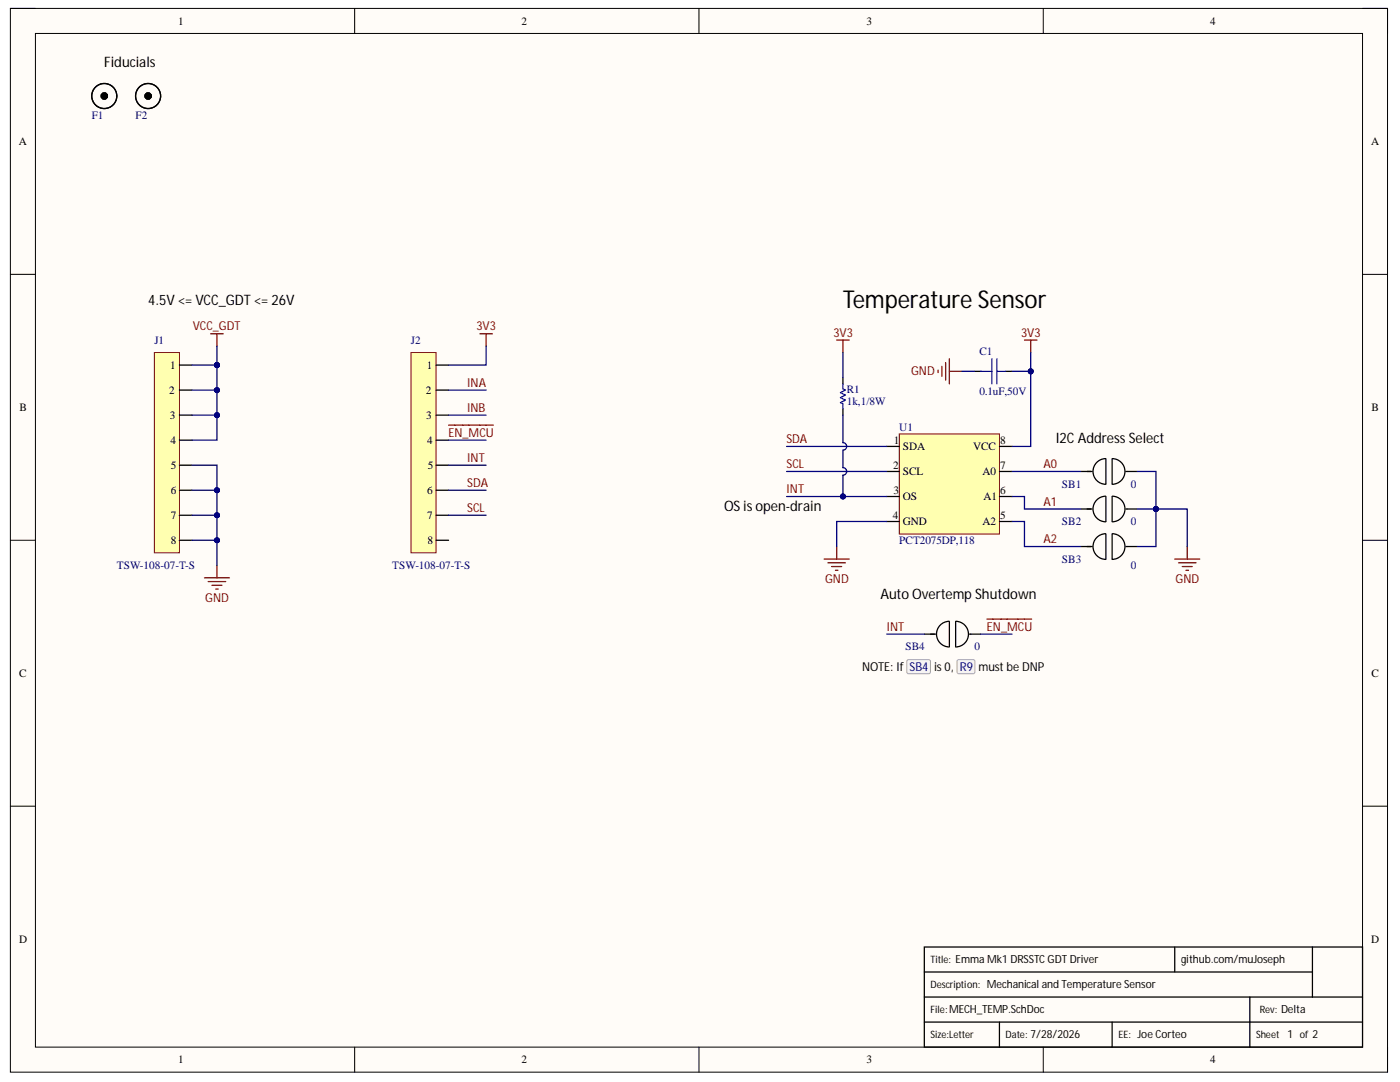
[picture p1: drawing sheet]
<svg xmlns="http://www.w3.org/2000/svg" width="279mm" height="216mm" viewBox="0 0 279 216" stroke-linecap="round" stroke-linejoin="round" font-family="sans-serif">
<path d="M2.1 1.7h274.8v212.2h-274.8z" fill-rule="evenodd" fill="#fffcf8"/>
<path d="M2.1 1.7h274.8v212.2h-274.8z" fill="none" stroke="#000" stroke-width=".2"/>
<path d="M7.1 6.7h264.8v202.2h-264.8z" fill-rule="evenodd" fill="#fffcf8"/>
<g fill="none" stroke="#000" stroke-width=".2">
<path d="M2.1 1.7h5M7.1 6.7h264.8v202.2h-264.8zM70.8 1.7v5M139.5 1.7v5M208.2 1.7v5M271.9 1.7h5v5M2.1 54.7h5M271.9 54.7h5M2.1 107.8h5M271.9 107.8h5M2.1 160.9h5M271.9 160.9h5"/>
<path d="M70.8 208.9v5M139.5 208.9v5M208.2 208.9v5M276.9 208.9v5"/>
</g>
<path d="M194.5 74.1h1.2M200.7 74.1h1.3M184.5 189h87.4v19.9h-87.4zM184.5 198.9h87.4M184.5 194h77.4M234.4 189v5M249.4 198.9v10M261.9 189v9.9M184.5 203.9h87.4M199.5 203.9v5M221.9 203.9v5" fill="none" stroke="#000" stroke-width=".25"/>
<path d="M187.2 73.8v.5M188 73.1v2M188.7 72.3v3.5M189.5 71.6v5M189.5 74.1h2.5M204.5 67.9h2.5M205.7 67.9v2.5" fill="none" stroke="#800000" stroke-width=".25"/>
<path d="M195.7 74.1h2.3M198 71.6v5M199 71.6v5M199 74.1h1.7" fill="none" stroke="#00f" stroke-width=".25"/>
<path d="M179.5 86.6h20v20h-20z" fill-rule="evenodd" fill="#ffffb0"/>
<path d="M179.5 86.6h20v20h-20z" fill="none" stroke="#800000" stroke-width=".2"/>
<g fill="none" stroke="#000" stroke-width=".25">
<path d="M177 89.1h2.5M177 94.1h2.5M177 99.1h2.5M199.5 89.1h2.5M199.5 94.1h2.5M199.5 99.1h2.5M215.7 94.1h2.3M220.6 91.5a2.56 2.56 0 0 0-2.5 2.6 2.56 2.56 0 0 0 2.6 2.5M220.6 99a2.56 2.56 0 0 0-2.5 2.6 2.56 2.56 0 0 0 2.6 2.5M220.7 91.6v5M220.7 99.1v5M221.9 91.6v5"/>
<path d="M221.9 99.1v5M222 91.5a2.56 2.56 0 0 1 2.5 2.6 2.56 2.56 0 0 1-2.5 2.5M222 99a2.56 2.56 0 0 1 2.5 2.6 2.56 2.56 0 0 1-2.5 2.5M224.7 94.1h2.2M177 104.1h2.5M199.5 104.1h2.5M215.7 101.6h2.3M215.7 109.1h2.3M220.6 106.5a2.56 2.56 0 0 0-2.5 2.6 2.56 2.56 0 0 0 2.6 2.5M220.7 106.6v5M221.9 106.6v5M222 106.5a2.56 2.56 0 0 1 2.5 2.6 2.56 2.56 0 0 1-2.5 2.5"/>
<path d="M224.7 101.6h2.2M224.7 109.1h2.2M184.5 126.5h2.2M189.4 124a2.56 2.56 0 0 0-2.5 2.5 2.56 2.56 0 0 0 2.5 2.6M189.5 124v5M190.7 124v5M190.8 124a2.56 2.56 0 0 1 2.5 2.5 2.56 2.56 0 0 1-2.6 2.6M193.5 126.5h2.2"/>
</g>
<g fill="none" stroke="#800000" stroke-width=".25">
<path d="M42 66.6h2.5M43.3 66.6v2.5M95.8 66.6h2.5M97 66.6v2.5M164.5 111.6h5M165.2 112.3h3.5M166 113h2M166.7 113.8h.5M167 109.1v2.5M234.4 111.6h5M235.2 112.3h3.5M235.9 113h2"/>
<path d="M236.7 113.8h.5M236.9 109.1v2.5"/>
</g>
<path d="M30.8 70.4h5v39.9h-5z" fill-rule="evenodd" fill="#ffffb0"/>
<path d="M30.8 70.4h5v39.9h-5z" fill="none" stroke="#800000" stroke-width=".2"/>
<path d="M35.8 72.8h2.5M35.8 77.8h2.5M35.8 82.8h2.5M35.8 87.8h2.5M35.8 92.8h2.5M35.8 97.8h2.5M35.8 102.8h2.5M35.8 107.8h2.5" fill="none" stroke="#000" stroke-width=".25"/>
<path d="M82 70.4h5v39.9h-5z" fill-rule="evenodd" fill="#ffffb0"/>
<path d="M82 70.4h5v39.9h-5z" fill="none" stroke="#800000" stroke-width=".2"/>
<g fill="none" stroke="#000" stroke-width=".25">
<path d="M87 72.8h2.5M87 77.8h2.5M168.2 75.3v1.3M87 82.8h2.5M87 87.8h2.5M87 92.8h2.5M87 97.8h2.5M168.2 81.6v1.2M87 102.8h2.5M87 107.8h2.5"/>
<circle cx="20.8" cy="19.2" r="2.5"/>
<circle cx="29.6" cy="19.2" r="2.5"/>
</g>
<path d="M167 67.9h2.5M168.2 67.9v2.5M89.5 84.8h8.9M40.8 115.3h5M41.5 116h3.5M42.3 116.8h2M43 117.5h.6M43.3 112.8v2.5M197 123.5h8.9" fill="none" stroke="#800000" stroke-width=".25"/>
<g fill="none" stroke="#000" stroke-width=".76">
<circle cx="20.8" cy="19.2" r=".37"/>
<circle cx="29.6" cy="19.2" r=".37"/>
</g>
<path d="M168.2 76.6v1l.5 .2-1 .5 1 .5-1 .5 1 .5-1 .5 .5 .3v1" fill="none" stroke="#00f" stroke-width=".25"/>
<path d="M181 131.8l.3-.2 4.2 .1 .2 .3-.1 2.3-.3 .1h-4.2l-.1-.3z" fill="#f5f5f5"/>
<path d="M181 131.8l.3-.2 4.2 .1 .2 .3-.1 2.3-.3 .1h-4.2l-.1-.3z" fill="none" stroke="#a9a9a9" stroke-width=".2"/>
<path d="M191 131.8l.4-.2 3 .1 .2 .3-.1 2.3-.3 .1h-3l-.2-.3z" fill="#f5f5f5"/>
<path d="M191 131.8l.4-.2 3 .1 .2 .3-.1 2.3-.3 .1h-3l-.2-.3z" fill="none" stroke="#a9a9a9" stroke-width=".2"/>
<path d="M202 74.1h3.7" fill="none" stroke="#000080" stroke-width=".25"/>
<circle cx="205.7" cy="74.1" r=".5" fill="#000080"/>
<circle cx="205.7" cy="74.1" r=".5" fill="none" stroke="#000080" stroke-width=".2"/>
<path d="M192 74.1h2.5M205.7 70.4v18.7h-3.7M157 89.1h20" fill="none" stroke="#000080" stroke-width=".25"/>
<circle cx="205.7" cy="74.1" r=".5" fill="#000080"/>
<circle cx="205.7" cy="74.1" r=".5" fill="none" stroke="#000080" stroke-width=".2"/>
<path d="M202 94.1h13.7M226.9 94.1h3.8v7.5" fill="none" stroke="#000080" stroke-width=".25"/>
<circle cx="230.7" cy="101.6" r=".5" fill="#000080"/>
<circle cx="230.7" cy="101.6" r=".5" fill="none" stroke="#000080" stroke-width=".2"/>
<path d="M157 99.1h20M157 94.1h20" fill="none" stroke="#000080" stroke-width=".25"/>
<circle cx="168.2" cy="99.1" r=".5" fill="#000080"/>
<circle cx="168.2" cy="99.1" r=".5" fill="none" stroke="#000080" stroke-width=".2"/>
<path d="M202 99.1h2.5v2.5h11.2M226.9 101.6h10v7.5" fill="none" stroke="#000080" stroke-width=".25"/>
<circle cx="230.7" cy="101.6" r=".5" fill="#000080"/>
<circle cx="230.7" cy="101.6" r=".5" fill="none" stroke="#000080" stroke-width=".2"/>
<path d="M177 104.1h-10v5M230.7 101.6v7.5h-3.8" fill="none" stroke="#000080" stroke-width=".25"/>
<circle cx="230.7" cy="101.6" r=".5" fill="#000080"/>
<circle cx="230.7" cy="101.6" r=".5" fill="none" stroke="#000080" stroke-width=".2"/>
<path d="M38.3 72.8h5M202 104.1h2.5v5h11.2M177 126.5h7.5M195.7 126.5h6.3" fill="none" stroke="#000080" stroke-width=".25"/>
<circle cx="43.3" cy="72.8" r=".5" fill="#000080"/>
<circle cx="43.3" cy="72.8" r=".5" fill="none" stroke="#000080" stroke-width=".2"/>
<path d="M43.3 69.1v3.7M89.5 77.8h7.5" fill="none" stroke="#000080" stroke-width=".25"/>
<circle cx="43.3" cy="72.8" r=".5" fill="#000080"/>
<circle cx="43.3" cy="72.8" r=".5" fill="none" stroke="#000080" stroke-width=".2"/>
<path d="M43.3 72.8v5h-5M89.5 82.8h7.5" fill="none" stroke="#000080" stroke-width=".25"/>
<circle cx="43.3" cy="77.8" r=".5" fill="#000080"/>
<circle cx="43.3" cy="77.8" r=".5" fill="none" stroke="#000080" stroke-width=".2"/>
<circle cx="43.3" cy="72.8" r=".5" fill="#000080"/>
<circle cx="43.3" cy="72.8" r=".5" fill="none" stroke="#000080" stroke-width=".2"/>
<path d="M43.3 82.8v5h-5" fill="none" stroke="#000080" stroke-width=".25"/>
<circle cx="43.3" cy="82.8" r=".5" fill="#000080"/>
<circle cx="43.3" cy="82.8" r=".5" fill="none" stroke="#000080" stroke-width=".2"/>
<path d="M89.5 92.8h7.5M89.5 97.8h7.5M38.3 102.8h5v5h-5" fill="none" stroke="#000080" stroke-width=".25"/>
<circle cx="43.3" cy="107.8" r=".5" fill="#000080"/>
<circle cx="43.3" cy="107.8" r=".5" fill="none" stroke="#000080" stroke-width=".2"/>
<circle cx="43.3" cy="102.8" r=".5" fill="#000080"/>
<circle cx="43.3" cy="102.8" r=".5" fill="none" stroke="#000080" stroke-width=".2"/>
<path d="M43.3 107.8v5" fill="none" stroke="#000080" stroke-width=".25"/>
<circle cx="43.3" cy="107.8" r=".5" fill="#000080"/>
<circle cx="43.3" cy="107.8" r=".5" fill="none" stroke="#000080" stroke-width=".2"/>
<path d="M38.3 92.8h5v5" fill="none" stroke="#000080" stroke-width=".25"/>
<circle cx="43.3" cy="97.8" r=".5" fill="#000080"/>
<circle cx="43.3" cy="97.8" r=".5" fill="none" stroke="#000080" stroke-width=".2"/>
<path d="M43.3 77.8v5h-5" fill="none" stroke="#000080" stroke-width=".25"/>
<circle cx="43.3" cy="77.8" r=".5" fill="#000080"/>
<circle cx="43.3" cy="77.8" r=".5" fill="none" stroke="#000080" stroke-width=".2"/>
<circle cx="43.3" cy="82.8" r=".5" fill="#000080"/>
<circle cx="43.3" cy="82.8" r=".5" fill="none" stroke="#000080" stroke-width=".2"/>
<path d="M38.3 97.8h5v5" fill="none" stroke="#000080" stroke-width=".25"/>
<circle cx="43.3" cy="102.8" r=".5" fill="#000080"/>
<circle cx="43.3" cy="102.8" r=".5" fill="none" stroke="#000080" stroke-width=".2"/>
<circle cx="43.3" cy="97.8" r=".5" fill="#000080"/>
<circle cx="43.3" cy="97.8" r=".5" fill="none" stroke="#000080" stroke-width=".2"/>
<path d="M97 69.1v3.7h-7.5M168.2 70.4v4.9M89.5 87.8h7.5M168.2 82.8v5.5a.75 .75 0 0 1 .8 .8 .75 .75 0 0 1-.8 .7v3.5a.75 .75 0 0 1 .8 .8 .75 .75 0 0 1-.8 .7v4.3M89.5 102.8h7.5" fill="none" stroke="#000080" stroke-width=".25"/>
<circle cx="168.2" cy="99.1" r=".5" fill="#000080"/>
<circle cx="168.2" cy="99.1" r=".5" fill="none" stroke="#000080" stroke-width=".2"/>
<text font-size="4.9" x="168.2" y="61.5">Temperature Sensor</text>
<g font-size="2.9">
<text x="20.8" y="13.4">Fiducials</text>
<text x="29.6" y="60.9">4.5V &lt;= VCC_GDT &lt;= 26V</text>
<text x="210.7" y="88.3">I2C Address Select</text>
<text x="144.5" y="102.1">OS is open-drain</text>
<text x="175.7" y="119.5">Auto Overtemp Shutdown</text>
</g>
<g font-size="2.5" fill="#800000">
<text x="38.5" y="65.9">VCC_GDT</text>
<text x="95.1" y="65.9">3V3</text>
<text x="166.3" y="67.2">3V3</text>
<text x="203.8" y="67.2">3V3</text>
<text x="93.3" y="77.2">INA</text>
<text x="181.8" y="74.9">GND</text>
<text x="93.3" y="82.2">INB</text>
<text x="89.5" y="87.2">EN_MCU</text>
<text x="157" y="88.4">SDA</text>
<text x="93.3" y="92.2">INT</text>
<text x="157" y="93.4">SCL</text>
<text x="208.2" y="93.4">A0</text>
<text x="93.3" y="97.1">SDA</text>
<text x="157" y="98.4">INT</text>
<text x="208.2" y="100.9">A1</text>
<text x="93.3" y="102.1">SCL</text>
<text x="208.2" y="108.4">A2</text>
<text x="164.7" y="116.4">GND</text>
<text x="234.6" y="116.4">GND</text>
<text x="41" y="120.1">GND</text>
<text x="177" y="125.9">INT</text>
<text x="197" y="125.9">EN_MCU</text>
</g>
<g font-size="2.5">
<text x="172.1" y="133.9">NOTE: If</text>
<text x="186.4" y="133.9">is 0,</text>
<text x="195.3" y="133.9">must be DNP</text>
</g>
<g font-size="2.5" fill="#00008b">
<text x="181.5" y="133.9">SB4</text>
<text x="191.6" y="133.9">R9</text>
</g>
<g font-size="2.2">
<text x="35.6" y="5">1</text>
<text x="104.1" y="5">2</text>
<text x="172.9" y="5">3</text>
<text x="241.5" y="5">4</text>
<text x="3.8" y="29">A</text>
<text x="273.6" y="29">A</text>
<text x="33.9" y="73.6">1</text>
<text x="85.2" y="73.6">1</text>
<text x="3.9" y="82">B</text>
<text x="33.8" y="78.6">2</text>
<text x="33.9" y="83.6">3</text>
<text x="85" y="78.6">2</text>
<text x="85.1" y="83.6">3</text>
<text x="273.7" y="82">B</text>
<text x="34" y="88.6">4</text>
<text x="85.3" y="88.6">4</text>
<text x="178.4" y="88.6">1</text>
<text x="180.1" y="89.8">SDA</text>
<text x="194.2" y="89.8">VCC</text>
<text x="199.6" y="88.6">8</text>
<text x="34.1" y="93.6">5</text>
<text x="85.4" y="93.6">5</text>
<text x="178.2" y="93.6">2</text>
<text x="180.1" y="94.8">SCL</text>
<text x="196.1" y="94.8">A0</text>
<text x="199.6" y="93.6">7</text>
<text x="34.1" y="98.6">6</text>
<text x="85.3" y="98.6">6</text>
<text x="178.3" y="98.6">3</text>
<text x="180.1" y="99.8">OS</text>
<text x="196.3" y="99.8">A1</text>
<text x="199.6" y="98.6">6</text>
<text x="34.1" y="103.6">7</text>
<text x="85.3" y="103.6">7</text>
<text x="178.2" y="103.6">4</text>
<text x="180.1" y="104.8">GND</text>
<text x="196.1" y="104.8">A2</text>
<text x="199.6" y="103.6">5</text>
<text x="34.1" y="108.6">8</text>
<text x="85.3" y="108.6">8</text>
<text x="3.8" y="135.1">C</text>
<text x="273.7" y="135.1">C</text>
<text x="3.8" y="188.2">D</text>
<text x="273.6" y="188.2">D</text>
<text x="235.7" y="192.2">github.com/muJoseph</text>
<text x="256.9" y="207.2">1 of 2</text>
<text x="35.6" y="212.2">1</text>
<text x="104.1" y="212.2">2</text>
<text x="172.9" y="212.2">3</text>
<text x="241.5" y="212.2">4</text>
</g>
<g font-size="2.2" fill="#000080">
<text x="18.3" y="23.7">F1</text>
<text x="27.1" y="23.7">F2</text>
<text x="30.8" y="68.6">J1</text>
<text x="82" y="68.6">J2</text>
<text x="195.5" y="70.9">C1</text>
<text x="169" y="80.8">1k,1/8W</text>
<text x="169" y="78.3">R1</text>
<text x="195.5" y="78.9">0.1uF,50V</text>
<text x="179.5" y="86.1">U1</text>
<text x="211.9" y="97.3">SB1</text>
<text x="225.7" y="97.3">0</text>
<text x="211.9" y="104.8">SB2</text>
<text x="225.7" y="104.8">0</text>
<text x="23.3" y="113.5">TSW-108-07-T-S</text>
<text x="78.3" y="113.5">TSW-108-07-T-S</text>
<text x="179.5" y="108.6">PCT2075DP,118</text>
<text x="211.9" y="112.3">SB3</text>
<text x="225.7" y="113.5">0</text>
<text x="180.7" y="129.8">SB4</text>
<text x="194.5" y="129.8">0</text>
</g>
<g font-size="2">
<text x="185.7" y="192.1">Title: Emma Mk1 DRSSTC GDT Driver</text>
<text x="185.7" y="197.2">Description: Mechanical and Temperature Sensor</text>
<text x="185.7" y="202.1">File:MECH_TEMP.SchDoc</text>
<text x="251.4" y="202.1">Rev: Delta</text>
<text x="185.7" y="207.1">Size:Letter</text>
<text x="200.7" y="207.1">Date: 7/28/2026</text>
<text x="223.2" y="207.1">EE: Joe Corteo</text>
<text x="250.7" y="207.1">Sheet</text>
</g>
</svg>
